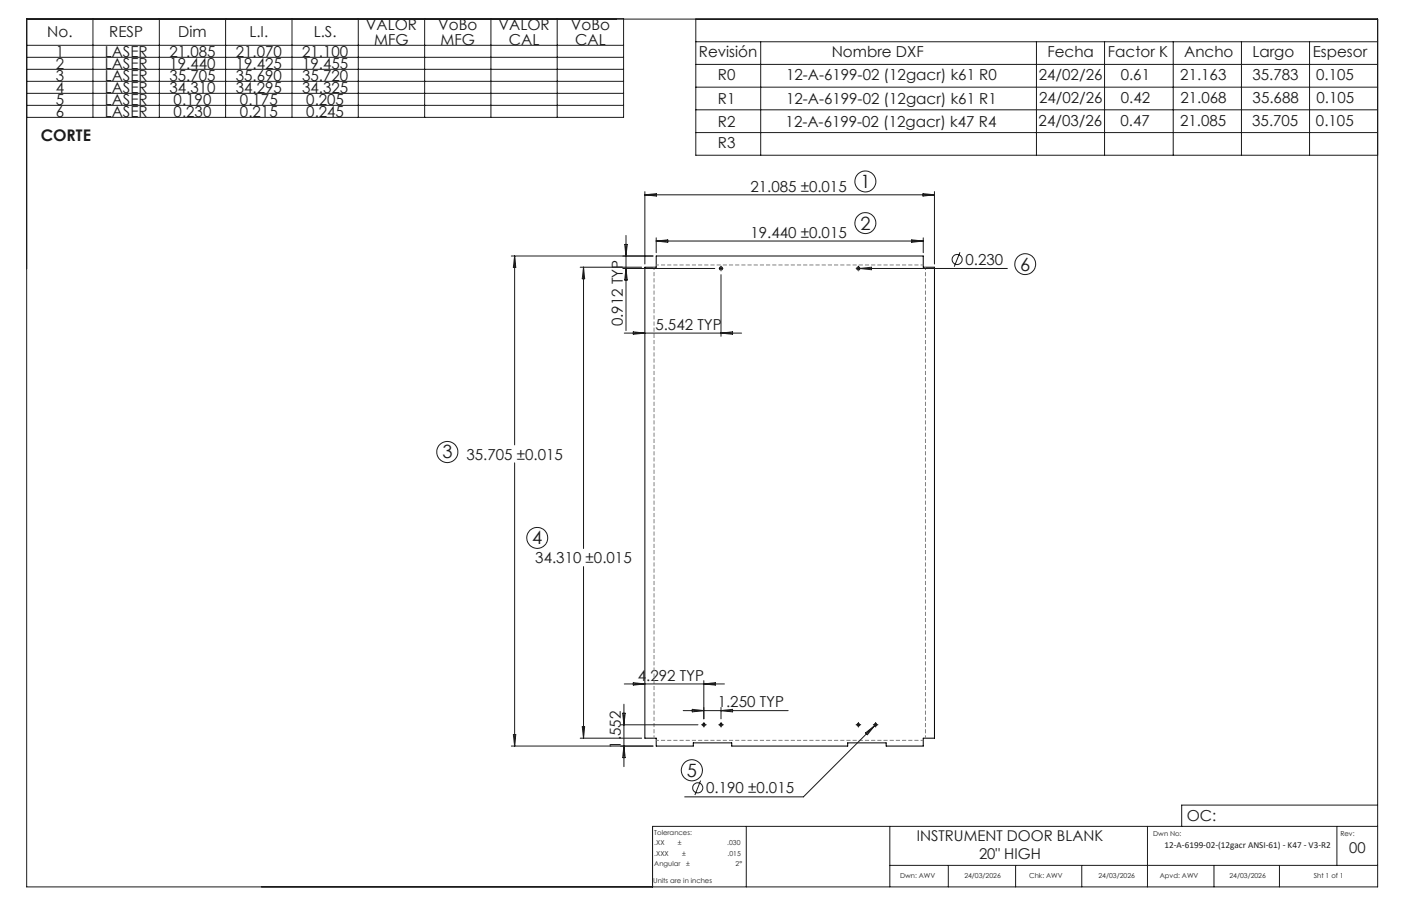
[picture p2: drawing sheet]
<svg xmlns="http://www.w3.org/2000/svg" width="432mm" height="279mm" viewBox="0 0 432 279" stroke-linecap="round" stroke-linejoin="round" font-family="sans-serif">
<g fill="none" stroke="#000" stroke-width=".31">
<path d="M198.8 82.4h3.4v-3.4h82.4v3.4h3.4v145.2h-3.4v2.5h-11.5v-1h-11.8v1h-35.8v-1h-11.8v1h-11.5v-2.5h-3.4z"/>
<circle cx="222.2" cy="82.8" r=".49"/>
<circle cx="264.5" cy="82.8" r=".49"/>
<circle cx="216.9" cy="223.5" r=".4"/>
<circle cx="222.2" cy="223.5" r=".4"/>
<circle cx="264.6" cy="223.5" r=".4"/>
<circle cx="269.9" cy="223.5" r=".4"/>
</g>
<g fill="none" stroke="#191924" stroke-width=".31">
<path d="M8.2 5.9h416.4v267.6h-416.4v-267.7h184v30.4h-184M8.2 14h184M8.2 17.7h184M28.6 5.8v30.4M49.1 5.8v30.4M69.5 5.8v30.4M90 5.8v30.4M110.4 5.8v30.4M130.9 5.8v30.4M151.3 5.8v30.4M171.7 5.8v30.4M214.5 12.9h210.1"/>
<path d="M214.5 5.9v42h210.1M214.5 19.9h210.1M234.5 12.9v35M319.4 12.9v35M340.4 12.9v35M361.6 12.9v35M382.6 12.9v35M403.6 12.9v35M8.2 21.4h184M8.2 25.1h184M8.2 28.8h184M8.2 32.5h184"/>
<path d="M214.5 26.9h210.1M214.5 33.9h210.1M198.8 59.1v22.3M214.5 40.9h210.1M284.5 59.7l3.5 .4-3.5 .4zM288 59.1v22.3M157.6 79h43.7M158.6 79v58.2M158.6 79l.4 3.5h-.8zM192.5 75.4h.8l-.4 3.6zM192.9 72.6v29.4M198.8 60.1h89.2"/>
<path d="M198.8 60.1l3.5-.4v.8zM202.2 73.3v4.6M202.2 74.3h82.4M202.2 74.3l3.6-.3v.7zM281 74l3.6 .3-3.6 .4zM284.6 73.3v4.6M295.9 77.8l-1.8 4.4M178.8 82.4h19M179.8 82.4v86.8M179.8 82.4l.4 3.6h-.7zM191.9 82.8h28.4M192.9 82.8l.4 3.6h-.8z"/>
<path d="M221.8 82.8h.8M222.2 82.4v.8M222.2 84.7v19M264.1 82.8h46.4M264.5 82.4v.8M265 82.8l3.6-.4v.8zM192.4 102.7h36.2M195.2 102.3l3.6 .4-3.6 .4zM222.2 102.7l3.6-.4v.8zM158.6 142.7v87.4M179.8 174.7v52.9M191.9 220h.8l-.4 3.5z"/>
<path d="M192.3 217.2v19.2M192.4 210.9h30.9M195.2 210.5l3.6 .4-3.6 .4zM210.6 219.1h32.3M213.4 218.8l3.5 .3-3.5 .4zM216.9 209.9v11.8M216.9 210.9l3.6-.4v.8zM222.2 218.2v3.5M222.2 219.1l3.6-.3v.7zM157.6 230.1h43.7M158.2 226.5h.8l-.4 3.6zM178.8 227.6h19"/>
<path d="M179.5 224.1h.7l-.4 3.5zM191.3 223.5h23.8M192.3 230.1l.4 3.5h-.8zM216.5 223.5h.8M216.9 223.1v.8M221.8 223.5h.8M222.2 223.1v.8M264.1 223.5h.9M264.5 223.1v.8M266.8 226l2.8-2.2-2.3 2.8zM269.4 223.5h.9M269.8 223.1v.8"/>
<path d="M270.1 223.2l-22.5 22.5h-36.6M215.9 240.7l-1.7 4.5M230 254.8v18.7M274.2 254.8v18.7M353.7 254.8v18.7M412 254.8v12.1M424.6 254.8h-223.5v18.7M424.6 248.3h-60.4v6.5M274.2 266.9h150.4M292.3 266.9v6.6M313 266.9v6.6M333.4 266.9v6.6"/>
<path d="M374.2 266.9v6.6M394.3 266.9v6.6"/>
<circle cx="266.7" cy="56" r="3.2"/>
<circle cx="266.7" cy="68.8" r="3.2"/>
<circle cx="295" cy="80" r="1.56"/>
<circle cx="316" cy="81.5" r="3.2"/>
<circle cx="137.9" cy="139.4" r="3.3"/>
<circle cx="165.6" cy="165.9" r="3.2"/>
<circle cx="213.2" cy="237.5" r="3.3"/>
<circle cx="215" cy="243" r="1.56"/>
</g>
<g fill="none" stroke="#191924" stroke-width=".31" stroke-dasharray="15.2 1.3 1.3 1.3" stroke-linecap="butt">
<path d="M221.4 82.8h-.1M222.2 83.6v.1M264.6 83.6v.1M265.4 82.8h.1M216.5 223.5h-.4M217 223.1v-.4M217 223.9v.4M217.4 223.5h.4M221.8 223.5h-.4M222.2 223.1v-.4M222.2 223.9v.4M222.7 223.5h.4"/>
<path d="M264.2 223.5h-.4M264.6 223.1v-.4M264.6 223.9v.4M265 223.5h.4M269.5 223.5h-.5M269.9 223.1v-.4M269.9 223.9v.4M270.3 223.5h.4"/>
</g>
<path d="M201.6 82.4v145.2M284.6 81.7h-82.3M202.3 228.3h82.3M285.2 227.6v-145.2" fill="none" stroke="#808080" stroke-width=".31" stroke-dasharray="1.3 .6" stroke-dashoffset=".4" stroke-linecap="butt"/>
<g font-size="5.6" fill="#191924">
<text x="265.2" y="57.9">1</text>
<text x="265.2" y="70.8">2</text>
<text x="314.5" y="83.4">6</text>
<text x="136.4" y="141.4">3</text>
<text x="164.1" y="167.8">4</text>
<text x="211.7" y="239.6">5</text>
</g>
<text font-size="4.9" fill="#191924" x="12.5" y="43.3">CORTE</text>
<g font-size="4.7" fill="#191924">
<text x="14.6" y="11.5">No.</text>
<text x="33.7" y="11.5">RESP</text>
<text x="55" y="11.5">Dim</text>
<text x="76.9" y="11.5">L.I.</text>
<text x="96.7" y="11.5">L.S.</text>
<text x="112.8" y="9.3">VALOR</text>
<text x="135.1" y="9.3">VoBo</text>
<text x="153.7" y="9.3">VALOR</text>
<text x="175.9" y="9.3">VoBo</text>
<text x="17.2" y="17.5">1</text>
<text x="32.3" y="17.5">LASER</text>
<text x="52.2" y="17.5">21.085</text>
<text x="72.7" y="17.5">21.070</text>
<text x="93.1" y="17.5">21.100</text>
<text x="115.4" y="13.8">MFG</text>
<text x="135.8" y="13.8">MFG</text>
<text x="156.8" y="13.8">CAL</text>
<text x="177.3" y="13.8">CAL</text>
<text x="215.4" y="17.6">Revisión</text>
<text x="256.3" y="17.6">Nombre DXF</text>
<text x="322.8" y="17.5">Fecha</text>
<text x="341.5" y="17.5">Factor K</text>
<text x="365" y="17.5">Ancho</text>
<text x="386" y="17.5">Largo</text>
<text x="404.6" y="17.5">Espesor</text>
<text x="17.2" y="21.2">2</text>
<text x="32.3" y="21.2">LASER</text>
<text x="52.2" y="21.2">19.440</text>
<text x="72.7" y="21.2">19.425</text>
<text x="93.1" y="21.2">19.455</text>
<text x="17.2" y="24.9">3</text>
<text x="17.2" y="28.6">4</text>
<text x="32.3" y="24.9">LASER</text>
<text x="32.3" y="28.6">LASER</text>
<text x="52.2" y="24.9">35.705</text>
<text x="52.2" y="28.6">34.310</text>
<text x="72.7" y="24.9">35.690</text>
<text x="72.7" y="28.6">34.295</text>
<text x="93.1" y="24.9">35.720</text>
<text x="93.1" y="28.6">34.325</text>
<text x="221.3" y="24.6">R0</text>
<text x="242.3" y="24.6">12-A-6199-02 (12gacr) k61 R0</text>
<text x="320.2" y="24.7">24/02/26</text>
<text x="345.4" y="24.7">0.61</text>
<text x="363.8" y="24.7">21.163</text>
<text x="386" y="24.7">35.783</text>
<text x="405.7" y="24.7">0.105</text>
<text x="17.2" y="32.3">5</text>
<text x="32.3" y="32.3">LASER</text>
<text x="53.5" y="32.3">0.190</text>
<text x="74" y="32.3">0.175</text>
<text x="94.4" y="32.3">0.205</text>
<text x="221.3" y="32.1">R1</text>
<text x="242.3" y="32.1">12-A-6199-02 (12gacr) k61 R1</text>
<text x="320.3" y="31.8">24/02/26</text>
<text x="345.5" y="31.8">0.42</text>
<text x="363.8" y="31.8">21.068</text>
<text x="386.1" y="31.8">35.688</text>
<text x="405.7" y="31.8">0.105</text>
<text x="17.2" y="36">6</text>
<text x="32.3" y="36">LASER</text>
<text x="53.5" y="36">0.230</text>
<text x="74" y="36">0.215</text>
<text x="94.4" y="36">0.245</text>
<text x="221.3" y="39.1">R2</text>
<text x="242.1" y="39.1">12-A-6199-02 (12gacr) k47 R4</text>
<text x="320.1" y="38.7">24/03/26</text>
<text x="345.3" y="38.7">0.47</text>
<text x="363.7" y="38.7">21.085</text>
<text x="385.9" y="38.7">35.705</text>
<text x="405.6" y="38.7">0.105</text>
<text x="221.3" y="45.8">R3</text>
<text x="231.3" y="59.1">21.085 ±0.015</text>
<text x="231.3" y="73.3">19.440 ±0.015</text>
<text x="297.6" y="81.7">0.230</text>
<text x="191.9" y="100.7" transform="rotate(-90 191.9 100.7)">0.912 TYP</text>
<text x="202" y="101.7">5.542 TYP</text>
<text x="143.8" y="141.7">35.705 ±0.015</text>
<text x="165" y="173.7">34.310 ±0.015</text>
<text x="196.6" y="209.9">4.292 TYP</text>
<text x="221.2" y="218.1">1.250 TYP</text>
<text x="191.3" y="230.8" transform="rotate(-90 191.3 230.8)">1.552</text>
<text x="217.6" y="244.7">0.190 ±0.015</text>
<text x="365.8" y="253.1">OC:</text>
</g>
<g font-size="4.6" fill="#191924">
<text x="282.6" y="259.3">INSTRUMENT DOOR BLANK</text>
<text x="415.9" y="263">00</text>
<text x="301.7" y="264.9">20&quot; HIGH</text>
</g>
<text font-size="2.8" fill="#191924" x="358.9" y="261.5">12-A-6199-02-(12gacr ANSI-61) - K47 - V3-R2</text>
<g font-size="2.1" fill="#191924">
<text x="201.7" y="257.6">Tolerances:</text>
<text x="355.4" y="257.8">Dwn No:</text>
<text x="413.1" y="257.8">Rev:</text>
<text x="201.7" y="260.7">.XX</text>
<text x="201.7" y="263.9">.XXX</text>
<text x="208.9" y="260.7">±</text>
<text x="210.2" y="263.9">±</text>
<text x="224.1" y="260.7">.030</text>
<text x="224.3" y="263.9">.015</text>
<text x="201.7" y="267">Angular</text>
<text x="211.5" y="267">±</text>
<text x="226.7" y="267">2°</text>
<text x="201.3" y="272.3">Units are in inches</text>
<text x="277.4" y="270.7">Dwn: AWV</text>
<text x="297.2" y="270.7">24/03/2026</text>
<text x="317.2" y="270.7">Chk: AWV</text>
<text x="338.6" y="270.7">24/03/2026</text>
<text x="357.5" y="270.7">Apvd: AWV</text>
<text x="378.9" y="270.7">24/03/2026</text>
<text x="404.9" y="270.7">Sht 1 of 1</text>
</g>
</svg>
